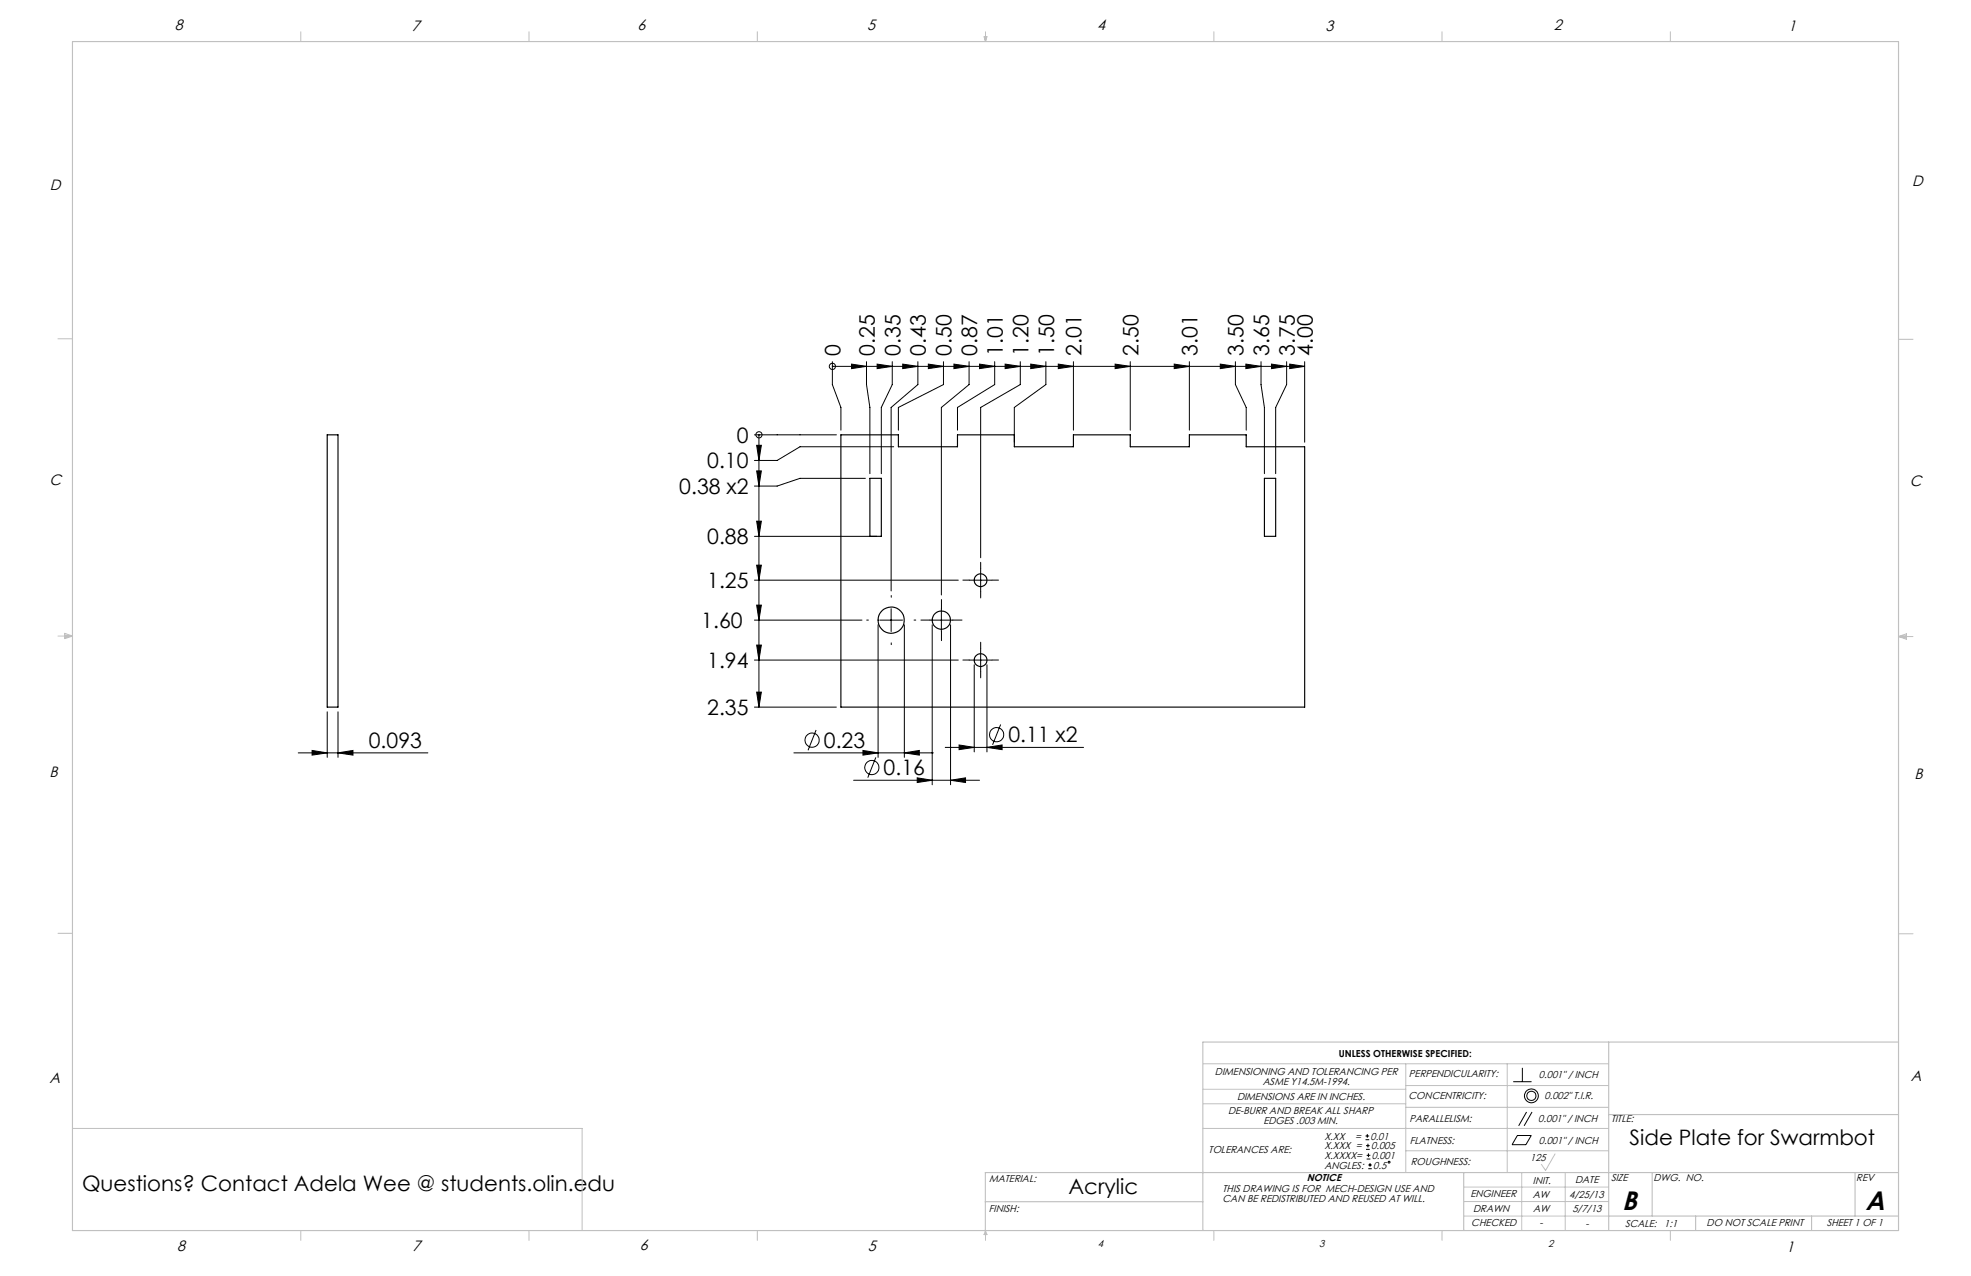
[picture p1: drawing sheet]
<svg xmlns="http://www.w3.org/2000/svg" width="432mm" height="279mm" viewBox="0 0 432 279" stroke-linecap="round" stroke-linejoin="round" font-family="sans-serif">
<g fill="none" stroke="#000" stroke-width=".22">
<path d="M182.4 79.2v5l1.8 5v5M186.5 79.7l3.3 .5-3.3 .5zM189.8 79.2v5l.8 5v14.5M192.2 79.7l3.3 .5-3.3 .5zM195.5 79.2v5l-2.4 5v14.5M197.8 79.7l3.3 .5-3.3 .5zM201.1 79.2v5l-5.9 5v40.2M203.4 79.7l3.3 .5-3.3 .5zM206.7 79.2v5l-9.9 5v5M209 79.7l3.3 .5-3.3 .5zM212.3 79.2v5l-6.1 5v41.1M214.6 79.7l3.3 .5-3.3 .5z"/>
<path d="M217.9 79.2v5l-8.1 5v5M220.2 79.7l3.3 .5-3.3 .5zM223.5 79.2v5l-8.7 5v32.9M225.8 79.7l3.3 .5-3.3 .5zM229.1 79.2v5l-6.9 5v7.6M231.8 79.7l3.4 .5-3.4 .5zM235.2 79.2v15M244.3 79.7l3.3 .5-3.3 .5zM247.6 79.2v15M257.2 79.7l3.4 .5-3.4 .5zM260.6 79.2v15M267.3 79.7l3.4 .5-3.4 .5z"/>
<path d="M270.7 79.2v5l2.3 5v5M272.9 79.7l3.4 .5-3.4 .5zM276.3 79.2v5l.7 5v14.5M278.6 79.7l3.3 .5-3.3 .5zM281.9 79.2v5l-2.4 5v14.5M282.5 79.7l3.3 .5-3.3 .5zM285.8 79.2v17.6M165.3 95.2h17.9M165.8 97.5h1l-.5 3.3zM166.3 95.2h.1M166.3 95.2v59.6M182.4 80.2h.1"/>
<path d="M182.4 80.2h103.4M195.8 97.8h-20.5l-5 3h-5M165.3 117.4h26.8M165.8 103.1h1l-.5 3.3zM165.8 114.1h1l-.5 3.3zM189.6 104.7h-14.3l-5 1.7h-5M165.3 127h44.6M165.3 135.8h23.5M165.8 123.8h1l-.5 3.2zM165.8 132.5h1l-.5 3.3zM192.4 136.8v29M192.7 135.8h5"/>
<path d="M195.2 133.3v5M198.1 136.8v29M203.7 135.8h5M204.2 136.8v35M206.2 133.3v5M208.2 136.8v35M212.3 127h5M214.8 124.5v5M71.7 155.9v9.9M74 155.9v9.9M165.3 144.5h44.6M165.3 154.8h17.9"/>
<path d="M165.8 141.3h1l-.5 3.2zM165.8 151.6h1l-.5 3.2zM178.8 159.8l-1.8 4.5M212.3 144.5h5M213.4 145.6v19M214.8 142v5M216.2 145.6v19M219.2 158.6l-1.7 4.5M65.3 164.9h28.4M68.4 164.3l3.3 .6-3.3 .4zM74 164.9l3.3-.6v1zM173.9 164.9h30.6"/>
<path d="M187 170.9h27.6M189.1 164.3l3.3 .6-3.3 .4zM191.9 165.8l-1.8 4.5M198.1 164.9l3.3-.6v1zM200.9 170.3l3.3 .6-3.3 .4zM207.1 163.7h30.3M208.2 170.9l3.3-.6v1zM210.1 163.1l3.3 .6-3.3 .4zM216.2 163.7l3.3-.6v1zM331.5 236.9h4M333.5 233.8v3.1M299.2 249.6h.8"/>
<path d="M299.2 248.7h.8M299.3 251.7h.8M299.3 250.9h.8M299.4 253.8h.8M299.4 253h.8M299.5 248.3v.8M299.7 250.4v.8M299.8 255.9h.7M299.8 255.1h.7M299.8 252.6v.8M300.1 254.7v.8M332.4 248.6h3.1l-1.2 2h-3z"/>
<path d="M334.4 243.5l-1.7 3M335.6 243.5l-1.7 3"/>
<circle cx="166.3" cy="95.2" r=".68"/>
<circle cx="182.4" cy="80.2" r=".69"/>
<circle cx="177.9" cy="162.1" r="1.55"/>
<circle cx="191" cy="168.1" r="1.55"/>
<circle cx="218.3" cy="160.9" r="1.56"/>
<circle cx="335.5" cy="240" r="1.51"/>
<circle cx="335.5" cy="240" r="1.01"/>
<circle cx="304.3" cy="254.5" r=".21"/>
</g>
<g fill="none" stroke="#000" stroke-width=".22" stroke-dasharray="15.2 1.3 1.3 1.3">
<path d="M190.3 135.8h-.4M195.3 130.8v-.4M200.3 135.8h.3M203.8 135.8h-2M206.3 133.3v-2M206.3 138.3v2M208.8 135.8h2M212.3 127h-1.4M214.8 124.5v-1.4M214.8 129.5v1.4M217.3 127h1.4M195.3 140.8v.4"/>
<path d="M212.3 144.5h-1.4M214.8 142v-1.4M214.8 147v1.4M217.3 144.5h1.4"/>
</g>
<g fill="none" stroke="#c0c0c0" stroke-width=".22">
<path d="M65.9 6.9v2.2M115.9 6.9v2.2M165.9 6.9v2.2M215.6 8h.6l-.3 1.1zM215.7 8l.2 1.1M215.9 6.9v2.2M216 8l-.1 1.1M265.9 6.9v2.2M315.9 6.9v2.2M365.9 6.9v2.2M12.7 74.2h3.2M415.9 74.3h3.2"/>
<path d="M12.7 139.3h3.2M14.2 139.1l1.7 .2M14.2 138.7l1.7 .6-1.7 .5zM15.9 139.3l-1.7 .3M415.9 139.4h3.2M415.9 139.4l1.8-.6v1.2zM415.9 139.4l1.8 .3M417.7 139.2l-1.8 .2M12.7 204.4h3.2M415.9 204.5h3.2M263.5 232.9h88.9M263.5 238.5h44.5"/>
<path d="M308 237.7h44.4M308 232.9v23.9M330.2 232.9v23.9M15.9 247.1h111.6v22.4M263.5 247.1h88.9M263.5 241.7h44.5M308 252h44.4M308 242.5h44.4M320.7 259.9h31.7M333.4 256.8v12.7M340.7 252.7l-2.1 3.6-.9-1.3M342.9 256.8v12.7"/>
<path d="M65.9 269.5v2.1M115.9 269.5v2.1M165.9 269.5v2.1M215.9 269.5v2.1M215.9 269.5l.3 .8h-.6zM265.9 269.5v2.1M315.9 269.5v2.1M320.7 263.1h31.7M320.7 266.3h31.7M365.9 269.5v2.1"/>
</g>
<path d="M15.9 9.1h400v260.4h-400zM352.4 228.2v41.3M415.9 228.2h-152.4v41.3M320.7 256.8v12.7M352.4 244.1h63.5M361.9 256.8v9.5M406.4 256.8v9.5M415.9 256.8h-200v12.7M215.9 263.1h47.6M352.4 266.3h63.5M371.5 266.3v3.2M396.9 266.3v3.2" fill="none" stroke="#c0c0c0" stroke-width=".25"/>
<g fill="#000">
<path d="M186.5 79.7l3.3 .5-3.3 .5zM197.8 79.7l3.3 .5-3.3 .5zM203.4 79.7l3.3 .5-3.3 .5zM209 79.7l3.3 .5-3.3 .5zM214.6 79.7l3.3 .5-3.3 .5zM220.2 79.7l3.3 .5-3.3 .5zM225.8 79.7l3.3 .5-3.3 .5zM231.8 79.7l3.4 .5-3.4 .5zM244.3 79.7l3.3 .5-3.3 .5zM257.2 79.7l3.4 .5-3.4 .5zM267.3 79.7l3.4 .5-3.4 .5zM272.9 79.7l3.4 .5-3.4 .5zM278.6 79.7l3.3 .5-3.3 .5zM192.2 79.7l3.3 .5-3.3 .5zM282.5 79.7l3.3 .5-3.3 .5z"/>
<path d="M165.8 97.5h1l-.5 3.3zM165.8 103.1h1l-.5 3.3zM165.8 114.1h1l-.5 3.3zM165.8 123.8h1l-.5 3.2zM165.8 132.5h1l-.5 3.3zM165.8 141.3h1l-.5 3.2zM165.8 151.6h1l-.5 3.2z"/>
<path d="M74 164.9l3.3-.6v1zM68.4 164.3l3.3 .6-3.3 .4z"/>
<path d="M189.1 164.3l3.3 .6-3.3 .4zM198.1 164.9l3.3-.6v1zM200.9 170.3l3.3 .6-3.3 .4zM208.2 170.9l3.3-.6v1zM210.1 163.1l3.3 .6-3.3 .4zM216.2 163.7l3.3-.6v1z"/>
</g>
<g fill="none" stroke="#000" stroke-width=".25">
<path d="M71.7 95.2h2.3v59.6h-2.3zM184.2 95.2h12.6v2.6h13v-2.6h12.4v2.6h13v-2.6h12.4v2.6h13v-2.6h12.4v2.6h12.8v57h-101.6zM190.6 104.7h2.5v12.7h-2.5zM277 104.7h2.5v12.7h-2.5z"/>
<circle cx="195.2" cy="135.8" r="2.87"/>
<circle cx="206.2" cy="135.8" r="2.01"/>
<circle cx="214.8" cy="127" r="1.39"/>
<circle cx="214.8" cy="144.5" r="1.39"/>
</g>
<g font-size="5.8">
<text x="355.4" y="264.9">B</text>
<text x="408.7" y="265">A</text>
</g>
<g font-size="4.7">
<text x="184.1" y="77.9" transform="rotate(-90 184.1 77.9)">0</text>
<text x="191.6" y="77.9" transform="rotate(-90 191.6 77.9)">0.25</text>
<text x="197.3" y="77.9" transform="rotate(-90 197.3 77.9)">0.35</text>
<text x="202.8" y="77.9" transform="rotate(-90 202.8 77.9)">0.43</text>
<text x="208.5" y="77.9" transform="rotate(-90 208.5 77.9)">0.50</text>
<text x="214.1" y="77.9" transform="rotate(-90 214.1 77.9)">0.87</text>
<text x="219.7" y="77.9" transform="rotate(-90 219.7 77.9)">1.01</text>
<text x="225.3" y="77.9" transform="rotate(-90 225.3 77.9)">1.20</text>
<text x="230.9" y="77.9" transform="rotate(-90 230.9 77.9)">1.50</text>
<text x="237" y="77.9" transform="rotate(-90 237 77.9)">2.01</text>
<text x="249.4" y="77.9" transform="rotate(-90 249.4 77.9)">2.50</text>
<text x="262.4" y="77.9" transform="rotate(-90 262.4 77.9)">3.01</text>
<text x="272.4" y="77.9" transform="rotate(-90 272.4 77.9)">3.50</text>
<text x="278" y="77.9" transform="rotate(-90 278 77.9)">3.65</text>
<text x="283.7" y="77.9" transform="rotate(-90 283.7 77.9)">3.75</text>
<text x="287.6" y="77.9" transform="rotate(-90 287.6 77.9)">4.00</text>
<text x="161.4" y="97">0</text>
<text x="154.9" y="102.6">0.10</text>
<text x="148.8" y="108.2">0.38 x2</text>
<text x="154.9" y="119.2">0.88</text>
<text x="154.9" y="128.8">1.25</text>
<text x="153.6" y="137.5">1.60</text>
<text x="154.9" y="146.3">1.94</text>
<text x="154.9" y="156.6">2.35</text>
<text x="80.8" y="163.8">0.093</text>
<text x="180.5" y="163.8">0.23</text>
<text x="220.9" y="162.6">0.11 x2</text>
<text x="193.6" y="169.8">0.16</text>
<text x="357" y="250.7">Side Plate for Swarmbot</text>
<text x="18" y="260.8">Questions? Contact Adela Wee @ students.olin.edu</text>
<text x="234.1" y="261.4">Acrylic</text>
</g>
<g font-size="3.3">
<text x="38.3" y="6.7">8</text>
<text x="90.2" y="6.7">7</text>
<text x="139.7" y="6.5">6</text>
<text x="190" y="6.5">5</text>
<text x="240.4" y="6.6">4</text>
<text x="290.4" y="6.7">3</text>
<text x="340.4" y="6.5">2</text>
<text x="391.9" y="6.7">1</text>
<text x="10.9" y="41.6">D</text>
<text x="418.9" y="40.7">D</text>
<text x="10.9" y="106.3">C</text>
<text x="418.4" y="106.4">C</text>
<text x="10.8" y="170.2">B</text>
<text x="419.4" y="170.6">B</text>
<text x="10.8" y="237.2">A</text>
<text x="418.6" y="236.8">A</text>
<text x="38.8" y="273.8">8</text>
<text x="90.4" y="273.8">7</text>
<text x="140.2" y="273.8">6</text>
<text x="190.1" y="273.9">5</text>
<text x="391.4" y="274.1">1</text>
</g>
<g font-size="2.2">
<text x="266.2" y="235.4">DIMENSIONING AND TOLERANCING PER</text>
<text x="276.6" y="237.5">ASME Y14.5M-1994.</text>
<text x="308.7" y="235.9">PERPENDICULARITY:</text>
<text x="337.2" y="236.1">0.001&quot; / INCH</text>
<text x="269" y="244">DE-BURR AND BREAK ALL SHARP</text>
<text x="271" y="240.8">DIMENSIONS ARE IN INCHES.</text>
<text x="308.6" y="240.7">CONCENTRICITY:</text>
<text x="308.8" y="245.6">PARALLELISM:</text>
<text x="337" y="245.8">0.001&quot; / INCH</text>
<text x="338.4" y="240.7">0.002&quot; T.I.R.</text>
<text x="352.9" y="245.8">TITLE:</text>
<text x="276.8" y="246.1">EDGES .003 MIN.</text>
<text x="290.2" y="249.5">X.XX</text>
<text x="290.2" y="251.6">X.XXX =</text>
<text x="296.9" y="249.5">=</text>
<text x="300.3" y="249.5">0.01</text>
<text x="300.4" y="251.6">0.005</text>
<text x="308.9" y="250.4">FLATNESS:</text>
<text x="337.1" y="250.4">0.001&quot; / INCH</text>
<text x="264.8" y="252.5">TOLERANCES ARE:</text>
<text x="290.2" y="255.9">ANGLES:</text>
<text x="290.2" y="253.7">X.XXXX=</text>
<text x="300.5" y="253.7">0.001</text>
<text x="300.8" y="255.9">0.5</text>
<text x="309.1" y="255">ROUGHNESS:</text>
<text x="335.2" y="254.3">125</text>
<text x="216.7" y="258.9">MATERIAL:</text>
<text x="267.8" y="261">THIS DRAWING IS FOR MECH-DESIGN USE AND</text>
<text x="267.8" y="263.1">CAN BE REDISTRIBUTED AND REUSED AT WILL.</text>
<text x="286.3" y="258.6">NOTICE</text>
<text x="322.2" y="262.2">ENGINEER</text>
<text x="335.8" y="262.2">AW</text>
<text x="335.8" y="259.2">INIT.</text>
<text x="343.8" y="262.4">4/25/13</text>
<text x="345.1" y="259.1">DATE</text>
<text x="352.9" y="258.6">SIZE</text>
<text x="362.2" y="258.6">DWG. NO.</text>
<text x="406.7" y="258.6">REV</text>
<text x="216.7" y="265.3">FINISH:</text>
<text x="322.3" y="268.5">CHECKED</text>
<text x="322.7" y="265.5">DRAWN</text>
<text x="335.9" y="265.3">AW</text>
<text x="337.3" y="268.5">-</text>
<text x="344.5" y="265.3">5/7/13</text>
<text x="347.3" y="268.6">-</text>
<text x="356.1" y="268.6">SCALE:</text>
<text x="364.6" y="268.6">1:1</text>
<text x="373.9" y="268.4">DO NOT SCALE PRINT</text>
<text x="400.2" y="268.4">SHEET 1 OF 1</text>
<text x="240.5" y="273">4</text>
<text x="289" y="273">3</text>
<text x="339.1" y="273">2</text>
</g>
<text font-size="2.1" x="293.3" y="231.4">UNLESS OTHERWISE SPECIFIED:</text>
</svg>
